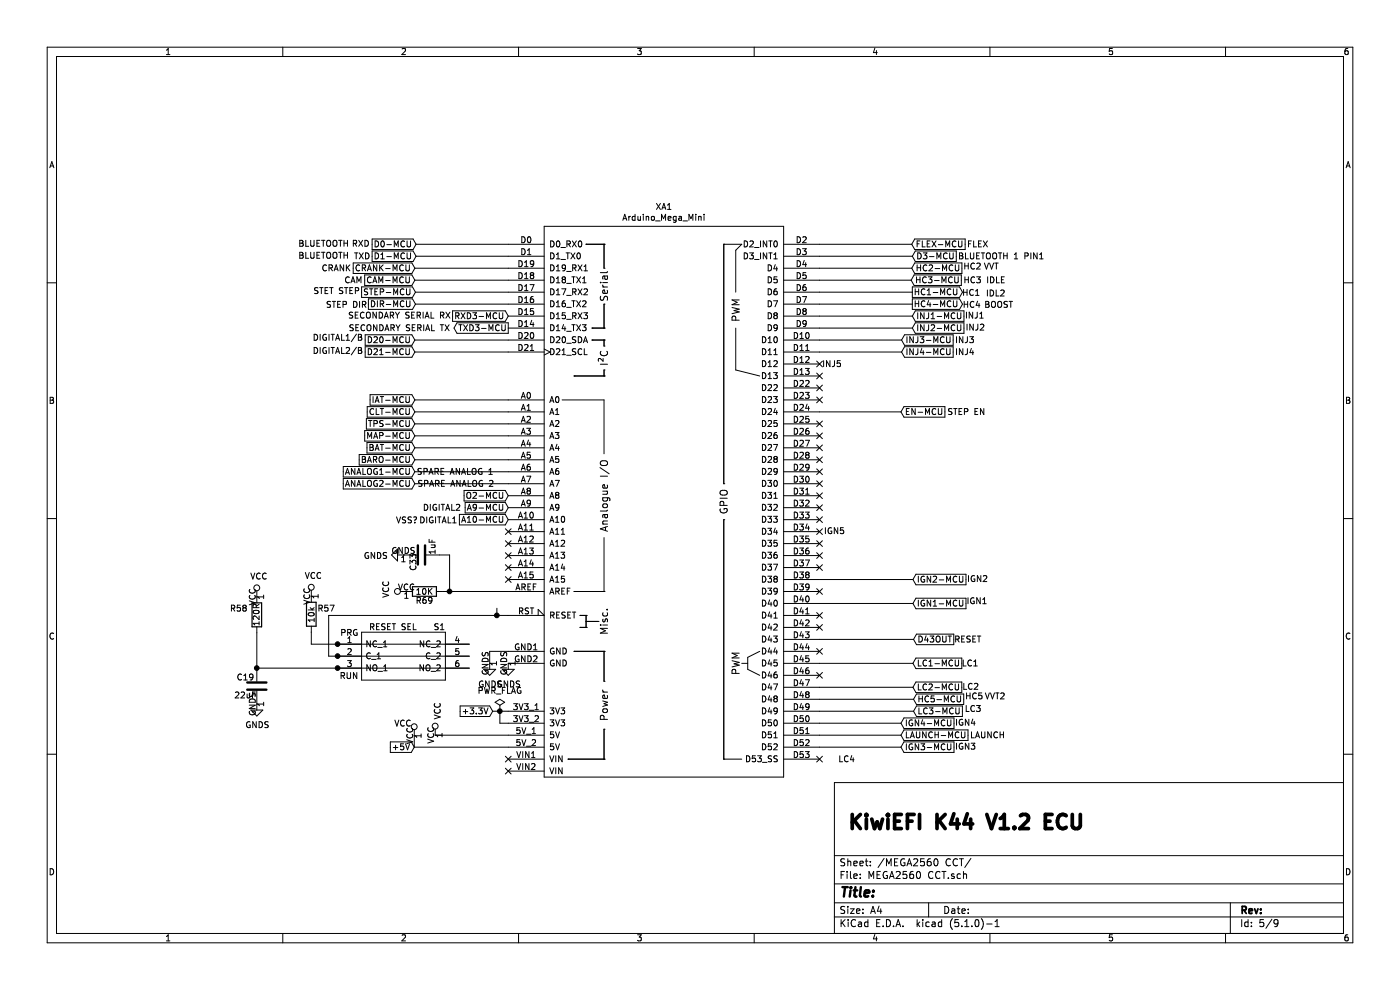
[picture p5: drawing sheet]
EESchema Schematic File Version 4
LIBS:KiwiEFIecuV44K-cache
EELAYER 29 0
EELAYER END
$Descr A4 11693 8268
encoding utf-8
Sheet 5 9
Title ""
Date ""
Rev ""
Comp ""
Comment1 ""
Comment2 ""
Comment3 ""
Comment4 ""
$EndDescr
$Comp
L KiwiEFIecuV44K-rescue:VCC-OLIMEXINO-2560_Rev_B-KiwiEFIecuV44K-rescue #PWR099
U 1 1
P 3460 6145
F 0 "#PWR099" H 3460 5995 50  0001 C CNN
F 1 "VCC" H 3365 6250 50  0000 C CNN
F 2 "" H 3460 6145 60  0000 C CNN
F 3 "" H 3460 6145 60  0000 C CNN
	1    3460 6145
	1    0    0    -1  
$EndComp
$Comp
L KiwiEFIecuV44K-rescue:VCC-OLIMEXINO-2560_Rev_B-KiwiEFIecuV44K-rescue #PWR094
U 1 1
P 3635 6140
F 0 "#PWR094" H 3635 5990 50  0001 C CNN
F 1 "VCC" V 3653 6267 50  0000 L CNN
F 2 "" H 3635 6140 60  0000 C CNN
F 3 "" H 3635 6140 60  0000 C CNN
	1    3635 6140
	1    0    0    -1  
$EndComp
$Comp
L Device:C C?
U 1 1
P 3520 4635
AR Path="/6095F4F9" Ref="C?"  Part="1" 
AR Path="/60D52FC8/6095F4F9" Ref="C?"  Part="1" 
AR Path="/5FEB0816/6095F4F9" Ref="C?"  Part="1" 
AR Path="/5FECF1D7/6095F4F9" Ref="C33"  Part="1" 
F 0 "C33" H 3580 4705 50  0000 C CNN
F 1 "1uF" H 3450 4545 50  0000 C CNN
F 2 "Capacitor_SMD:C_0805_2012Metric_Pad1.15x1.40mm_HandSolder" H 3520 4635 60  0001 C CNN
F 3 "" H 3520 4635 60  0000 C CNN
	1    3520 4635
	0    -1   1    0   
$EndComp
Text GLabel 4245 2640 0    50   Input ~ 0
RXD3-MCU
Text GLabel 4245 2740 0    50   Output ~ 0
TXD3-MCU
Text GLabel 7625 5540 2    50   Input ~ 0
LC1-MCU
Text GLabel 7610 2340 2    50   Input ~ 0
HC3-MCU
Text GLabel 7615 2240 2    50   Input ~ 0
HC2-MCU
Text GLabel 7625 5740 2    50   Input ~ 0
LC2-MCU
Text GLabel 7630 5940 2    50   Input ~ 0
LC3-MCU
Text GLabel 7525 3440 2    50   Input ~ 0
EN-MCU
Text GLabel 3470 2540 0    50   Input ~ 0
DIR-MCU
Text GLabel 3470 2440 0    50   Input ~ 0
STEP-MCU
Text GLabel 7620 2640 2    50   Input ~ 0
INJ1-MCU
Text GLabel 7530 2940 2    50   Input ~ 0
INJ4-MCU
Text GLabel 7620 2740 2    50   Input ~ 0
INJ2-MCU
Text GLabel 7530 2840 2    50   Input ~ 0
INJ3-MCU
Text GLabel 7625 5040 2    50   Input ~ 0
IGN1-MCU
Text GLabel 7625 4840 2    50   Input ~ 0
IGN2-MCU
Text GLabel 7525 6240 2    50   Input ~ 0
IGN3-MCU
Text GLabel 7525 6040 2    50   Input ~ 0
IGN4-MCU
Text GLabel 3465 2340 0    50   Input ~ 0
CAM-MCU
Text GLabel 3465 3340 0    50   Input ~ 0
IAT-MCU
Text GLabel 3465 3440 0    50   Input ~ 0
CLT-MCU
Text GLabel 3465 3540 0    50   Input ~ 0
TPS-MCU
Text GLabel 3465 3640 0    50   Input ~ 0
MAP-MCU
Text GLabel 3465 3740 0    50   Input ~ 0
BAT-MCU
Text GLabel 4245 4140 0    50   Input ~ 0
O2-MCU
Text GLabel 4245 4240 0    50   Input ~ 0
A9-MCU
Text GLabel 3465 3840 0    50   Input ~ 0
BARO-MCU
Text GLabel 7615 2040 2    50   Input ~ 0
FLEX-MCU
Text GLabel 3465 2240 0    50   Input ~ 0
CRANK-MCU
$Comp
L Device:C C?
U 1 1
P 2145 5730
AR Path="/5F25776A/5FF0EE0A" Ref="C?"  Part="1" 
AR Path="/5FF0EE0A" Ref="C?"  Part="1" 
AR Path="/5F4074D8/5FF0EE0A" Ref="C?"  Part="1" 
AR Path="/5F4071D6/5FF0EE0A" Ref="C?"  Part="1" 
AR Path="/5FECF1D7/5FF0EE0A" Ref="C19"  Part="1" 
F 0 "C19" H 1975 5805 50  0000 L CNN
F 1 "22uF" H 1955 5655 50  0000 L CNN
F 2 "Capacitor_SMD:C_0805_2012Metric_Pad1.15x1.40mm_HandSolder" H 2183 5580 50  0001 C CNN
F 3 "~" H 2145 5730 50  0001 C CNN
F 4 "1276-6687-1-ND" H -3555 780 50  0001 C CNN "Digikey Part Number"
F 5 "Samsung" H -3555 780 50  0001 C CNN "Manufacturer_Name"
F 6 "CL21A226KQCLRNC" H -3555 780 50  0001 C CNN "Manufacturer_Part_Number"
F 7 "https://www.digikey.com.au/product-detail/en/samsung-electro-mechanics/CL21A226KQCLRNC/1276-6687-1-ND/5961546" H -3555 780 50  0001 C CNN "URL"
	1    2145 5730
	1    0    0    -1  
$EndComp
$Comp
L Device:R R?
U 1 1
P 2145 5135
AR Path="/5F25776A/5FF0EE14" Ref="R?"  Part="1" 
AR Path="/5FF0EE14" Ref="R?"  Part="1" 
AR Path="/5F4074D8/5FF0EE14" Ref="R?"  Part="1" 
AR Path="/5F4071D6/5FF0EE14" Ref="R?"  Part="1" 
AR Path="/5FECF1D7/5FF0EE14" Ref="R58"  Part="1" 
F 0 "R58" H 2220 5085 50  0000 L CNN
F 1 "120R" V 2145 5035 50  0000 L CNN
F 2 "Resistor_SMD:R_0805_2012Metric_Pad1.15x1.40mm_HandSolder" V 2075 5135 50  0001 C CNN
F 3 "~" H 2145 5135 50  0001 C CNN
F 4 "311-120CRCT-ND" H -3805 435 50  0001 C CNN "Digikey Part Number"
F 5 "Yageo" H -3805 435 50  0001 C CNN "Manufacturer_Name"
F 6 "RC0805FR-07120RL" H -3805 435 50  0001 C CNN "Manufacturer_Part_Number"
F 7 "https://www.digikey.com/product-detail/en/yageo/RC0805FR-07120RL/311-120CRCT-ND/730522" H -3805 435 50  0001 C CNN "URL"
	1    2145 5135
	-1   0    0    1   
$EndComp
$Comp
L Device:R R?
U 1 1
P 2600 5130
AR Path="/5F25776A/5FF0EE24" Ref="R?"  Part="1" 
AR Path="/5FF0EE24" Ref="R?"  Part="1" 
AR Path="/5F4074D8/5FF0EE24" Ref="R?"  Part="1" 
AR Path="/5F4071D6/5FF0EE24" Ref="R?"  Part="1" 
AR Path="/5FECF1D7/5FF0EE24" Ref="R57"  Part="1" 
F 0 "R57" H 2650 5180 50  0000 L CNN
F 1 "10k" V 2600 5055 50  0000 L CNN
F 2 "Resistor_SMD:R_0805_2012Metric_Pad1.15x1.40mm_HandSolder" V 2530 5130 50  0001 C CNN
F 3 "~" H 2600 5130 50  0001 C CNN
F 4 "311-10KARCT-ND" H -3150 -120 50  0001 C CNN "Digikey Part Number"
F 5 "Yageo" H -3150 -120 50  0001 C CNN "Manufacturer_Name"
F 6 "RC0805JR-0710KL" H -3150 -120 50  0001 C CNN "Manufacturer_Part_Number"
F 7 "https://www.digikey.com/product-detail/en/yageo/RC0805JR-0710KL/311-10KARCT-ND/731188" H -3150 -120 50  0001 C CNN "URL"
	1    2600 5130
	1    0    0    -1  
$EndComp
$Comp
L power:VCC #PWR?
U 1 1
P 2145 4985
AR Path="/5F4074D8/5FF0EE30" Ref="#PWR?"  Part="1" 
AR Path="/5FF0EE30" Ref="#PWR?"  Part="1" 
AR Path="/5F4071D6/5FF0EE30" Ref="#PWR?"  Part="1" 
AR Path="/5FECF1D7/5FF0EE30" Ref="#PWR093"  Part="1" 
F 0 "#PWR093" H 2145 4835 50  0001 C CNN
F 1 "VCC" H 2162 5158 50  0000 C CNN
F 2 "" H 2145 4985 50  0001 C CNN
F 3 "" H 2145 4985 50  0001 C CNN
	1    2145 4985
	1    0    0    -1  
$EndComp
$Comp
L power:VCC #PWR?
U 1 1
P 2600 4980
AR Path="/5F4074D8/5FF0EE36" Ref="#PWR?"  Part="1" 
AR Path="/5FF0EE36" Ref="#PWR?"  Part="1" 
AR Path="/5F4071D6/5FF0EE36" Ref="#PWR?"  Part="1" 
AR Path="/5FECF1D7/5FF0EE36" Ref="#PWR092"  Part="1" 
F 0 "#PWR092" H 2600 4830 50  0001 C CNN
F 1 "VCC" H 2617 5153 50  0000 C CNN
F 2 "" H 2600 4980 50  0001 C CNN
F 3 "" H 2600 4980 50  0001 C CNN
	1    2600 4980
	1    0    0    -1  
$EndComp
$Comp
L power:VCC #PWR?
U 1 1
P 3395 4940
AR Path="/5F4074D8/5FF0EE40" Ref="#PWR?"  Part="1" 
AR Path="/5FF0EE40" Ref="#PWR?"  Part="1" 
AR Path="/5F4071D6/5FF0EE40" Ref="#PWR?"  Part="1" 
AR Path="/5FECF1D7/5FF0EE40" Ref="#PWR0115"  Part="1" 
F 0 "#PWR0115" H 3395 4790 50  0001 C CNN
F 1 "VCC" H 3412 5113 50  0000 C CNN
F 2 "" H 3395 4940 50  0001 C CNN
F 3 "" H 3395 4940 50  0001 C CNN
	1    3395 4940
	0    -1   -1   0   
$EndComp
$Comp
L Device:R R?
U 1 1
P 3545 4940
AR Path="/5F25776A/5FF0EE4A" Ref="R?"  Part="1" 
AR Path="/5FF0EE4A" Ref="R?"  Part="1" 
AR Path="/5F4074D8/5FF0EE4A" Ref="R?"  Part="1" 
AR Path="/5F4071D6/5FF0EE4A" Ref="R?"  Part="1" 
AR Path="/5FECF1D7/5FF0EE4A" Ref="R69"  Part="1" 
F 0 "R69" V 3620 4865 50  0000 L CNN
F 1 "10K" V 3545 4865 50  0000 L CNN
F 2 "Resistor_SMD:R_0805_2012Metric_Pad1.15x1.40mm_HandSolder" V 3475 4940 50  0001 C CNN
F 3 "~" H 3545 4940 50  0001 C CNN
F 4 "311-120CRCT-ND" H -2405 240 50  0001 C CNN "Digikey Part Number"
F 5 "Yageo" H -2405 240 50  0001 C CNN "Manufacturer_Name"
F 6 "RC0805FR-07120RL" H -2405 240 50  0001 C CNN "Manufacturer_Part_Number"
F 7 "https://www.digikey.com/product-detail/en/yageo/RC0805FR-07120RL/311-120CRCT-ND/730522" H -2405 240 50  0001 C CNN "URL"
	1    3545 4940
	0    1    1    0   
$EndComp
Text GLabel 4245 4340 0    50   Input ~ 0
A10-MCU
Text GLabel 7620 2440 2    50   Output ~ 0
HC1-MCU
Text GLabel 7620 2540 2    50   Output ~ 0
HC4-MCU
Text Notes 2840 5320 0    50   ~ 0
PRG
Text Notes 2835 5680 0    50   ~ 0
RUN
Text GLabel 3465 3940 0    50   Input ~ 0
ANALOG1-MCU
Text GLabel 7525 6140 2    50   Input ~ 0
LAUNCH-MCU
Text GLabel 3465 2940 0    50   Input ~ 0
D21-MCU
Text GLabel 3465 2840 0    50   Input ~ 0
D20-MCU
Text GLabel 3475 2140 0    50   Input ~ 0
D1-MCU
Text GLabel 7620 2140 2    50   Input ~ 0
D3-MCU
Text GLabel 3475 2040 0    50   Input ~ 0
D0-MCU
Text Notes 8465 2580 2    50   ~ 0
BOOST
$Comp
L KiwiEFIecuV44K-rescue:AYZ0202AGRLC-AutomotiveMisc-KiwiEFIecuV44K-rescue S?
U 1 1
P 2820 5380
AR Path="/60006153/600F80B8" Ref="S?"  Part="1" 
AR Path="/5FECF1D7/600F80B8" Ref="S1"  Part="1" 
AR Path="/600F80B8" Ref="S1"  Part="1" 
F 0 "S1" H 3620 5525 50  0000 L CNN
F 1 "RESET SEL" H 3080 5525 50  0000 L CNN
F 2 "AYZ0202AGRLC" H 3770 5480 50  0001 L CNN
F 3 "" H 3770 5380 50  0001 L CNN
F 4 "AYZ0202AGRLC (Slide Switches)" H 3770 5280 50  0001 L CNN "Description"
F 5 "" H 3770 5180 50  0001 L CNN "Height"
F 6 "7931504P" H 3770 5080 50  0001 L CNN "RS Part Number"
F 7 "http://uk.rs-online.com/web/p/products/7931504P" H 3770 4980 50  0001 L CNN "RS Price/Stock"
F 8 "C & K COMPONENTS" H 3770 4880 50  0001 L CNN "Manufacturer_Name"
F 9 "AYZ0202AGRLC" H 3770 4780 50  0001 L CNN "Manufacturer_Part_Number"
F 10 "70417470" H 3770 4680 50  0001 L CNN "Allied_Number"
	1    2820 5380
	1    0    0    -1  
$EndComp
Wire Wire Line
	2820 5380 2600 5380
Wire Wire Line
	2600 5380 2600 5280
Wire Wire Line
	3920 5580 2820 5580
Connection ~ 2820 5580
Wire Wire Line
	2820 5480 3920 5480
Wire Wire Line
	3920 5380 2820 5380
Connection ~ 2820 5380
Text Notes 7000 6375 0    50   ~ 0
LC4
Text Notes 8200 2260 2    50   ~ 0
HC2
Text Notes 8345 2260 2    50   ~ 0
VVT
Text Notes 8195 2580 2    50   ~ 0
HC4
Text Notes 8045 2375 0    50   ~ 0
HC3
Text Notes 8190 2480 2    50   ~ 0
HC1
Text Notes 8400 2485 2    50   ~ 0
IDL2
Text Notes 8215 5850 2    50   ~ 0
HC5
Text Notes 8400 5850 2    50   ~ 0
VVT2
Text Notes 8100 6175 0    50   ~ 0
LAUNCH
Text Notes 3035 2855 2    50   ~ 0
DIGITAL1/B
Text Notes 3035 2965 2    50   ~ 0
DIGITAL2/B
Text Notes 3530 4275 0    50   ~ 0
DIGITAL2
Text Notes 3500 4380 0    50   ~ 0
DIGITAL1
Text Notes 8075 2075 0    50   ~ 0
FLEX
Text Notes 8175 5575 2    50   ~ 0
LC1
Text Notes 8180 5770 2    50   ~ 0
LC2
Text Notes 8200 5955 2    50   ~ 0
LC3
Text GLabel 7630 5840 2    50   Input ~ 0
HC5-MCU
Text Notes 8235 2375 0    50   ~ 0
IDLE
Text Notes 7910 3475 0    50   ~ 0
STEP EN
Text Notes 2615 2465 0    50   ~ 0
STET STEP
Text Notes 2720 2580 0    50   ~ 0
STEP DIR
Text Notes 3305 4380 0    50   ~ 0
VSS?
Text Notes 8250 5055 2    50   ~ 0
IGN1
Text Notes 8075 4870 0    50   ~ 0
IGN2
Text Notes 7975 6270 0    50   ~ 0
IGN3
Text Notes 7975 6070 0    50   ~ 0
IGN4
Text Notes 6880 4470 0    50   ~ 0
IGN5
Text Notes 8200 5375 2    50   ~ 0
RESET
Text Notes 8225 2670 2    50   ~ 0
INJ1
Text Notes 8230 2770 2    50   ~ 0
INJ2
Text Notes 7975 2875 0    50   ~ 0
INJ3
Text Notes 7975 2975 0    50   ~ 0
INJ4
Text Notes 6865 3075 0    50   ~ 0
INJ5
Text Notes 2935 2275 2    50   ~ 0
CRANK
Text Notes 3030 2375 2    50   ~ 0
CAM
Text Notes 3090 2070 2    50   ~ 0
RXD
Text Notes 3095 2175 2    50   ~ 0
TXD
Text Notes 8000 2175 0    50   ~ 0
BLUETOOTH 1 PIN1
Text Notes 4130 4075 2    50   ~ 0
SPARE ANALOG 2
Text Notes 2910 2775 0    50   ~ 0
SECONDARY SERIAL TX
Text Notes 2490 2070 0    50   ~ 0
BLUETOOTH
Text GLabel 7630 5340 2    50   Input ~ 0
D43OUT
Wire Wire Line
	2820 5480 2745 5480
Wire Wire Line
	2745 5480 2745 5140
Connection ~ 2820 5480
Wire Wire Line
	4245 5140 4150 5140
Wire Wire Line
	2145 5580 2145 5285
Connection ~ 2145 5580
Wire Wire Line
	2820 5580 2145 5580
Wire Wire Line
	6845 6040 7525 6040
Wire Wire Line
	6845 6240 7525 6240
Wire Wire Line
	6845 2840 7530 2840
Wire Wire Line
	6845 2940 7530 2940
Wire Wire Line
	4245 2340 3465 2340
Wire Wire Line
	4245 2240 3465 2240
Wire Wire Line
	6845 4840 7625 4840
Wire Wire Line
	4245 3340 3465 3340
Wire Wire Line
	4245 3440 3465 3440
Wire Wire Line
	4245 3540 3465 3540
Wire Wire Line
	4245 3640 3465 3640
Wire Wire Line
	4245 3740 3465 3740
Wire Wire Line
	4245 3840 3465 3840
Wire Wire Line
	6845 3440 7525 3440
Wire Wire Line
	4245 3940 3465 3940
Wire Wire Line
	6845 6140 7525 6140
Wire Wire Line
	4245 2940 3465 2940
Wire Wire Line
	4245 2840 3465 2840
Wire Wire Line
	6845 2040 7615 2040
Wire Wire Line
	6845 2140 7620 2140
Text GLabel 3465 4040 0    50   Input ~ 0
ANALOG2-MCU
Wire Wire Line
	4245 4040 3465 4040
Text Notes 4125 3975 2    50   ~ 0
SPARE ANALOG 1
Wire Wire Line
	4245 2040 3475 2040
Wire Wire Line
	4245 2140 3475 2140
$Comp
L KiwiEFIecuV44K-rescue:Arduino_Mega_Mini-Shields-KiwiEFIecuV44K-rescue XA1
U 1 1
P 5545 6640
F 0 "XA1" H 5545 11555 50  0000 C CNN
F 1 "Arduino_Mega_Mini" H 5545 11464 50  0000 C CNN
F 2 "NeilsShields:Arduino_Mega2560_ProMini" H 5545 6640 50  0001 C CNN
F 3 "" H 5545 6640 50  0001 C CNN
	1    5545 6640
	1    0    0    -1  
$EndComp
Wire Wire Line
	6845 2340 7610 2340
Wire Wire Line
	7615 2240 6845 2240
Wire Wire Line
	6845 5040 7625 5040
Wire Wire Line
	6845 2440 7620 2440
Wire Wire Line
	7620 2540 6845 2540
Wire Wire Line
	6845 2640 7620 2640
Wire Wire Line
	6845 2740 7620 2740
Wire Wire Line
	3470 2440 4245 2440
Wire Wire Line
	3470 2540 4245 2540
Wire Wire Line
	6845 5340 7630 5340
Wire Wire Line
	6845 5540 7625 5540
Wire Wire Line
	6845 5740 7625 5740
Wire Wire Line
	6845 5840 7630 5840
Wire Wire Line
	6845 5940 7630 5940
Wire Wire Line
	3695 4940 3755 4940
Wire Wire Line
	3670 4635 3755 4635
Wire Wire Line
	3755 4635 3755 4940
Connection ~ 3755 4940
Wire Wire Line
	3755 4940 4245 4940
Wire Wire Line
	4150 5080 4150 5140
Connection ~ 4150 5140
Wire Wire Line
	4150 5140 2745 5140
Wire Wire Line
	4245 5440 4090 5440
Wire Wire Line
	4090 5440 4090 5540
Wire Wire Line
	3460 6240 3460 6145
NoConn ~ 6845 3040
NoConn ~ 6845 3140
NoConn ~ 6845 3240
NoConn ~ 6845 3340
NoConn ~ 6845 3540
NoConn ~ 6845 3640
NoConn ~ 6845 3740
NoConn ~ 6845 4040
NoConn ~ 6845 4140
NoConn ~ 6845 3840
NoConn ~ 6845 3940
NoConn ~ 6845 4240
NoConn ~ 6845 4340
NoConn ~ 6845 4440
NoConn ~ 6845 4540
NoConn ~ 6845 4640
NoConn ~ 6845 4740
NoConn ~ 6845 4940
NoConn ~ 6845 5240
NoConn ~ 6845 5140
NoConn ~ 6845 5440
NoConn ~ 6845 5640
NoConn ~ 4245 6340
NoConn ~ 4245 6440
NoConn ~ 4245 4440
NoConn ~ 4245 4540
NoConn ~ 4245 4640
NoConn ~ 4245 4740
NoConn ~ 4245 4840
NoConn ~ 6845 6340
Text GLabel 4115 5940 0    50   Input ~ 0
+3.3V
Wire Wire Line
	3635 6140 4245 6140
Wire Wire Line
	3460 6240 4245 6240
Wire Wire Line
	4115 5940 4175 5940
$Comp
L power:PWR_FLAG #FLG07
U 1 1
P 4175 5940
F 0 "#FLG07" H 4175 6015 50  0001 C CNN
F 1 "PWR_FLAG" H 4175 6113 50  0000 C CNN
F 2 "" H 4175 5940 50  0001 C CNN
F 3 "~" H 4175 5940 50  0001 C CNN
	1    4175 5940
	1    0    0    -1  
$EndComp
Connection ~ 4175 5940
Wire Wire Line
	4175 5940 4245 5940
Text GLabel 3460 6240 0    50   Input ~ 0
+5V
Wire Wire Line
	4245 6040 4175 6040
Wire Wire Line
	4175 6040 4175 5940
$Comp
L power:GNDS #PWR020
U 1 1
P 3370 4635
F 0 "#PWR020" H 3370 4385 50  0001 C CNN
F 1 "GNDS" V 3375 4507 50  0000 R CNN
F 2 "" H 3370 4635 50  0001 C CNN
F 3 "" H 3370 4635 50  0001 C CNN
	1    3370 4635
	0    1    1    0   
$EndComp
$Comp
L power:GNDS #PWR026
U 1 1
P 2145 5880
F 0 "#PWR026" H 2145 5630 50  0001 C CNN
F 1 "GNDS" H 2150 5707 50  0000 C CNN
F 2 "" H 2145 5880 50  0001 C CNN
F 3 "" H 2145 5880 50  0001 C CNN
	1    2145 5880
	1    0    0    -1  
$EndComp
$Comp
L power:GNDS #PWR024
U 1 1
P 4245 5540
F 0 "#PWR024" H 4245 5290 50  0001 C CNN
F 1 "GNDS" H 4250 5367 50  0000 C CNN
F 2 "" H 4245 5540 50  0001 C CNN
F 3 "" H 4245 5540 50  0001 C CNN
	1    4245 5540
	1    0    0    -1  
$EndComp
$Comp
L power:GNDS #PWR022
U 1 1
P 4090 5540
F 0 "#PWR022" H 4090 5290 50  0001 C CNN
F 1 "GNDS" H 4095 5367 50  0000 C CNN
F 2 "" H 4090 5540 50  0001 C CNN
F 3 "" H 4090 5540 50  0001 C CNN
	1    4090 5540
	1    0    0    -1  
$EndComp
Text Notes 2905 2670 0    50   ~ 0
SECONDARY SERIAL RX
Text Notes 2490 2170 0    50   ~ 0
BLUETOOTH
Text Notes 7075 6945 0    118  ~ 24
KiwiEFI K44 V1.2 ECU
$EndSCHEMATC
